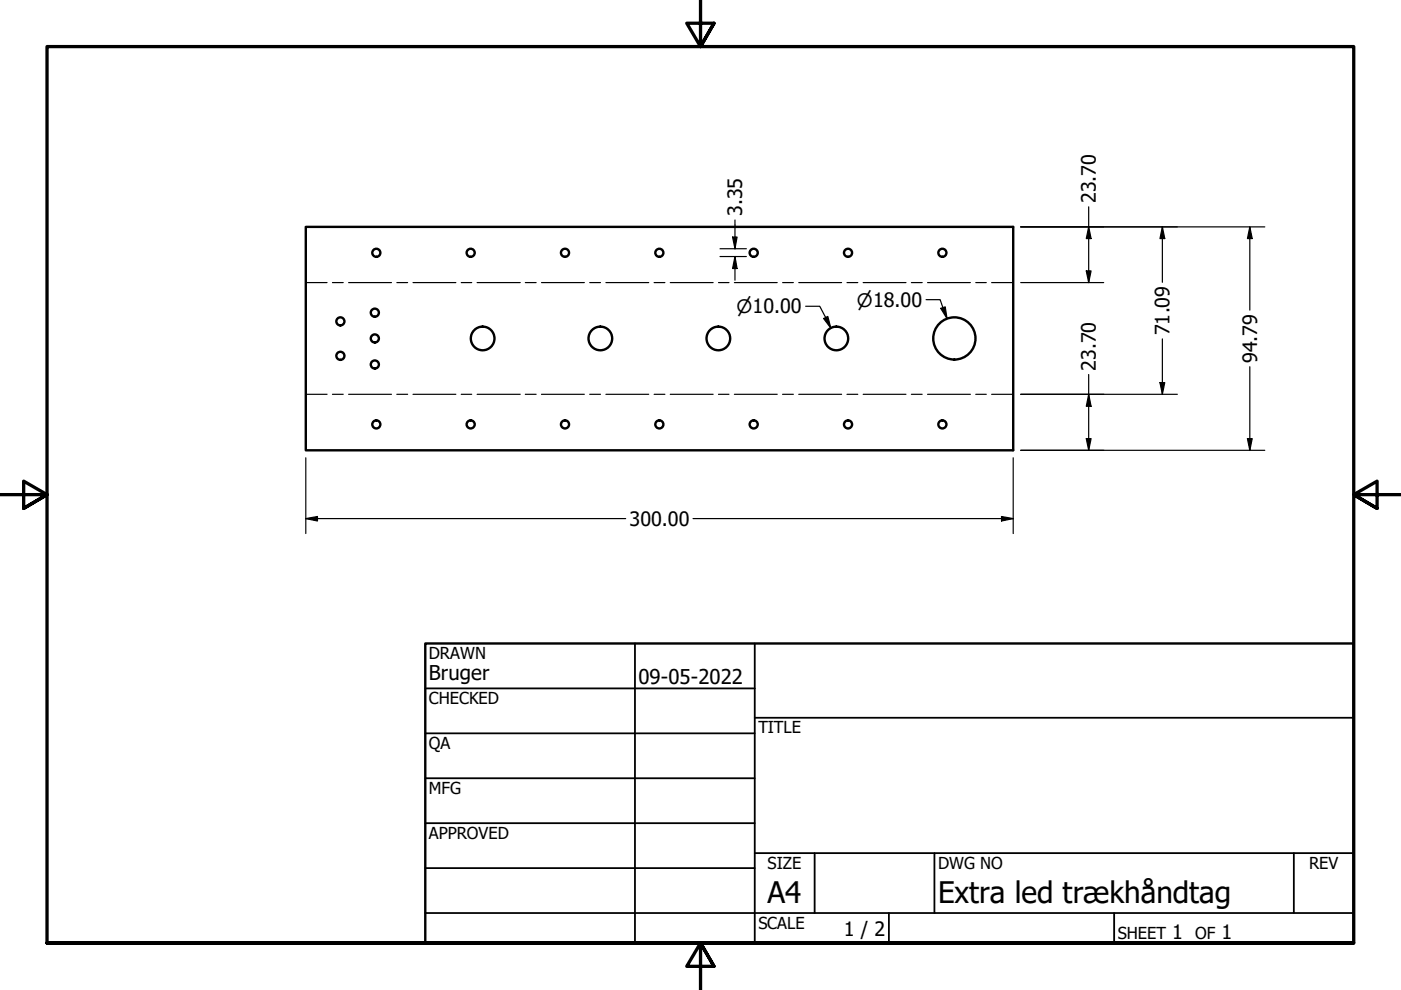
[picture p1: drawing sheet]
<svg xmlns="http://www.w3.org/2000/svg" width="297mm" height="210mm" viewBox="0 0 297 210" stroke-linecap="round" stroke-linejoin="round" font-family="sans-serif">
<!-- layer: Bend Centerline (ANSI) -->
<g fill="none" stroke="#000" stroke-width=".25">
<path d="M64.8 59.9h4.5M70.5 59.9h2.3M73.9 59.9h9.1M84.1 59.9h2.3M87.6 59.9h9M97.8 59.9h2.2M101.2 59.9h9.1M111.4 59.9h2.3M114.8 59.9h9.1M125 59.9h2.3M128.5 59.9h9M138.7 59.9h2.3"/>
<path d="M142.1 59.9h9.1M152.3 59.9h2.3M155.7 59.9h9.1M165.9 59.9h2.3M169.4 59.9h9M179.6 59.9h2.3M183 59.9h9.1M193.2 59.9h2.3M196.7 59.9h9M206.9 59.9h2.2M210.2 59.9h4.6M64.8 83.6h4.5"/>
<path d="M70.5 83.6h2.3M73.9 83.6h9.1M84.1 83.6h2.3M87.6 83.6h9M97.8 83.6h2.2M101.2 83.6h9.1M111.4 83.6h2.3M114.8 83.6h9.1M125 83.6h2.3M128.5 83.6h9M138.7 83.6h2.3M142.1 83.6h9.1"/>
<path d="M152.3 83.6h2.3M155.7 83.6h9.1M165.9 83.6h2.3M169.4 83.6h9M179.6 83.6h2.3M183 83.6h9.1M193.2 83.6h2.3M196.7 83.6h9M206.9 83.6h2.2M210.2 83.6h4.6"/>
</g>
<!-- layer: Visible (ANSI) -->
<g fill="none" stroke="#000" stroke-width=".51">
<path d="M64.8 48.1h150v47.4h-150z"/>
<circle cx="79.8" cy="53.6" r=".86"/>
<circle cx="99.8" cy="53.6" r=".86"/>
<circle cx="119.8" cy="53.6" r=".86"/>
<circle cx="139.8" cy="53.6" r=".86"/>
<circle cx="159.8" cy="53.6" r=".86"/>
<circle cx="179.8" cy="53.6" r=".86"/>
<circle cx="199.8" cy="53.6" r=".86"/>
<circle cx="72.2" cy="75.4" r=".86"/>
<circle cx="72.2" cy="68.1" r=".86"/>
<circle cx="79.5" cy="66.3" r=".86"/>
<circle cx="79.5" cy="71.8" r=".86"/>
<circle cx="79.5" cy="77.3" r=".86"/>
<circle cx="102.3" cy="71.8" r="2.51"/>
<circle cx="127.3" cy="71.8" r="2.51"/>
<circle cx="152.3" cy="71.8" r="2.51"/>
<circle cx="177.3" cy="71.8" r="2.51"/>
<circle cx="202.3" cy="71.8" r="4.5"/>
<circle cx="79.8" cy="90" r=".86"/>
<circle cx="99.8" cy="90" r=".86"/>
<circle cx="119.8" cy="90" r=".86"/>
<circle cx="139.8" cy="90" r=".86"/>
<circle cx="159.8" cy="90" r=".86"/>
<circle cx="179.8" cy="90" r=".86"/>
<circle cx="199.8" cy="90" r=".86"/>
</g>
<!-- layer: Border (ANSI) -->
<path d="M148.5 -.1v10l-2.9-5h5.8l-2.9 5 2.9-5M0 104.9h10l-5-2.9v5.8l5-2.9-5 2.9M297 104.9h-10l5-2.9v5.8l-5-2.9 5 2.9M10 199.9v-190h277v190h-277h277M151.4 204.9l-2.9-5 2.9 5h-5.8l2.9-5v10" fill="none" stroke="#000" stroke-width=".7"/>
<!-- layer: Title (ANSI) -->
<g fill="none" stroke="#000" stroke-width=".38">
<path d="M134.6 136.4v63.5M160 136.4v63.5M90.2 146h69.8M90.2 155.5h69.8M160 152.2h127M90.2 165h69.8M90.2 174.5h69.8M90.2 193.6h196.8M90.2 184.1h69.8M160 180.9h127M172.7 180.9v12.7M188.5 193.6v6.3"/>
<path d="M198.1 180.9v12.7M236.2 193.6v6.3M274.3 180.9v12.7"/>
</g>
<path d="M90.2 136.4h196.8v63.5h-196.8z" fill="none" stroke="#000" stroke-width=".51"/>
<!-- layer: Dimension (ANSI) -->
<g fill="none" stroke="#000" stroke-width=".25">
<path d="M152.7 52.7h5.5M152.7 54.4h5.5M155.3 50.3h1l-.5 2.4zM155.8 54.4l.5 2.5h-1zM155.8 46.6v6.1M155.8 54.4v5M216.4 48.1h51.8M216.4 59.9h17.6M230.3 57.4h1l-.5 2.5zM230.8 48.1l.5 2.5h-1zM230.8 43.9v16M246.4 48.1l.6 2.5h-1.1z"/>
<path d="M246.4 48.1v11.8M265 48.1l.5 2.5h-1zM265 48.1v17.7M170.8 64.9h3l2.3 4.7M174.6 67.5l.9-.4 .6 2.5zM196.3 63.5h3l1.5 4M199.5 65.4l.9-.3 .4 2.4zM230.8 79.4v16.1M246.4 71.9v11.7M265 77.8v17.7M64.8 97.1v16M214.8 97.1v16"/>
<path d="M216.4 83.6h33.2M216.4 95.5h51.8M230.3 93h1l-.5 2.5zM230.8 83.6l.5 2.5h-1zM245.9 81.1h1.1l-.6 2.5zM264.5 93h1l-.5 2.5zM64.8 110l2.5-.5v1zM64.8 110h67.9M146.9 110h67.9M212.3 109.5l2.5 .5-2.5 .5z"/>
</g>
<g fill="#000">
<path d="M155.3 50.3h1l-.5 2.4z" fill-rule="evenodd"/>
<path d="M155.8 54.4l.5 2.5h-1z" fill-rule="evenodd"/>
<path d="M230.3 57.4h1l-.5 2.5z" fill-rule="evenodd"/>
<path d="M230.8 48.1l.5 2.5h-1z" fill-rule="evenodd"/>
<path d="M246.4 48.1l.6 2.5h-1.1z" fill-rule="evenodd"/>
<path d="M265 48.1l.5 2.5h-1z" fill-rule="evenodd"/>
<path d="M174.6 67.5l.9-.4 .6 2.5z" fill-rule="evenodd"/>
<path d="M199.5 65.4l.9-.3 .4 2.4z" fill-rule="evenodd"/>
<path d="M230.3 93h1l-.5 2.5z" fill-rule="evenodd"/>
<path d="M230.8 83.6l.5 2.5h-1z" fill-rule="evenodd"/>
<path d="M245.9 81.1h1.1l-.6 2.5z" fill-rule="evenodd"/>
<path d="M264.5 93h1l-.5 2.5z" fill-rule="evenodd"/>
<path d="M64.8 110l2.5-.5v1z" fill-rule="evenodd"/>
<path d="M212.3 109.5l2.5 .5-2.5 .5z" fill-rule="evenodd"/>
</g>
<g font-size="6.3">
<text x="162.8" y="191.4">A4</text>
<text x="198.9" y="191.5">Extra led tr</text>
<text x="235.2" y="191.5">khåndtag</text>
</g>
<g font-size="4.3">
<text x="90.9" y="144.2">Bruger</text>
<text x="135.4" y="145.1">09-05-2022</text>
</g>
<g font-size="4.2">
<text x="157.4" y="45.8" transform="rotate(-90 157.4 45.8)">3.35</text>
<text x="232.3" y="43.1" transform="rotate(-90 232.3 43.1)">23.70</text>
<text x="248" y="71.1" transform="rotate(-90 248 71.1)">71.09</text>
<text x="266.5" y="77" transform="rotate(-90 266.5 77)">94.79</text>
<text x="232.3" y="78.6" transform="rotate(-90 232.3 78.6)">23.70</text>
<text x="133.5" y="111.5">300.00</text>
<text x="178.9" y="198.5">1 / 2</text>
<text x="248.5" y="199.1">1</text>
<text x="259" y="199.1">1</text>
</g>
<g font-size="3.9">
<text x="181.7" y="65">⌀18.00</text>
<text x="156.1" y="66.4">⌀10.00</text>
</g>
<g font-size="3.5">
<text x="90.9" y="139.7">DRAWN</text>
<text x="90.9" y="149.3">CHECKED</text>
<text x="160.8" y="155.5">TITLE</text>
<text x="90.9" y="158.8">QA</text>
<text x="90.9" y="168.3">MFG</text>
<text x="90.9" y="177.8">APPROVED</text>
<text x="162.8" y="184.2">SIZE</text>
<text x="198.9" y="184.2">DWG NO</text>
<text x="277.6" y="184.2">REV</text>
<text x="160.8" y="196.9">SCALE</text>
<text x="237" y="199.1">SHEET</text>
<text x="253.4" y="199.1">OF</text>
</g>
</svg>
